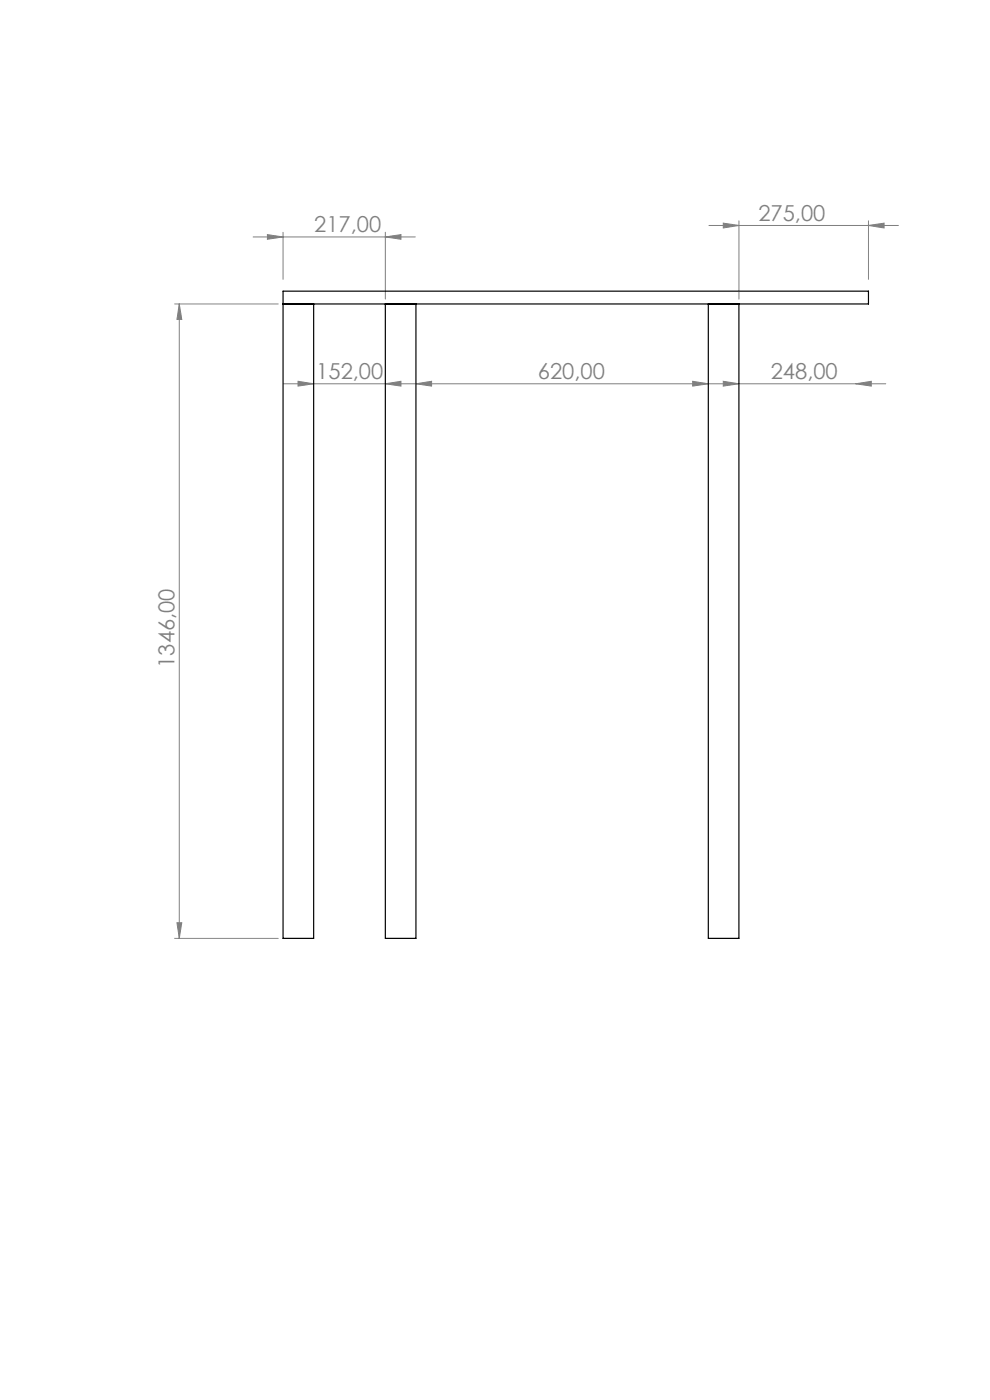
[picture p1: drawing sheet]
<svg xmlns="http://www.w3.org/2000/svg" width="210mm" height="297mm" viewBox="0 0 210 297" stroke-linecap="round" stroke-linejoin="round" font-family="sans-serif">
<g fill="none" stroke="#808080" stroke-width=".21">
<path d="M53.7 50.3h34.4M56.7 49.8l3.3 .5-3.3 .5zM60 49.3v10M81.7 50.3l3.4-.5v1zM81.7 49.3v14.2M150.4 47.8h40.2M153.4 47.3l3.3 .5-3.3 .6zM156.7 46.8v16.7M184.2 47.8l3.3-.5v1.1zM184.2 46.8v12.5M37 64.5h22M38 64.5l.6 3.3h-1.1z"/>
<path d="M38 64.5v134.6M60.2 81.4h27.9M63.2 80.9l3.3 .5-3.3 .5zM81.7 81.4l3.4-.5v1zM88.2 81.4l3.3-.5v1zM88.2 81.4h62M146.9 80.9l3.3 .5-3.3 .5zM150.4 81.4h37.5M153.4 80.9l3.3 .5-3.3 .5zM181.5 81.4l3.3-.5v1zM37 199.1h22M37.5 195.8h1.1l-.6 3.3z"/>
</g>
<g fill="#808080">
<path d="M56.7 49.8l3.3 .5-3.3 .5zM81.7 50.3l3.4-.5v1zM88.2 81.4l3.3-.5v1zM146.9 80.9l3.3 .5-3.3 .5zM63.2 80.9l3.3 .5-3.3 .5zM81.7 81.4l3.4-.5v1zM153.4 80.9l3.3 .5-3.3 .5zM181.5 81.4l3.3-.5v1zM153.4 47.3l3.3 .5-3.3 .6zM184.2 47.8l3.3-.5v1.1z"/>
<path d="M38 64.5l.6 3.3h-1.1zM37.5 195.8h1.1l-.6 3.3z"/>
</g>
<path d="M60 64.5h124.2v-2.7h-124.2v137.3h6.5v-134.6M81.7 64.5v134.6h6.5v-134.6M150.2 64.5v134.6h6.5v-134.6" fill="none" stroke="#000" stroke-width=".25"/>
<g font-size="4.7" fill="#808080">
<text x="160.9" y="46.8">275,00</text>
<text x="66.6" y="49.2">217,00</text>
<text x="67.1" y="80.4">152,00</text>
<text x="114.1" y="80.4">620,00</text>
<text x="163.5" y="80.4">248,00</text>
<text x="37" y="141.7" transform="rotate(-90 37 141.7)">1346,00</text>
</g>
</svg>
